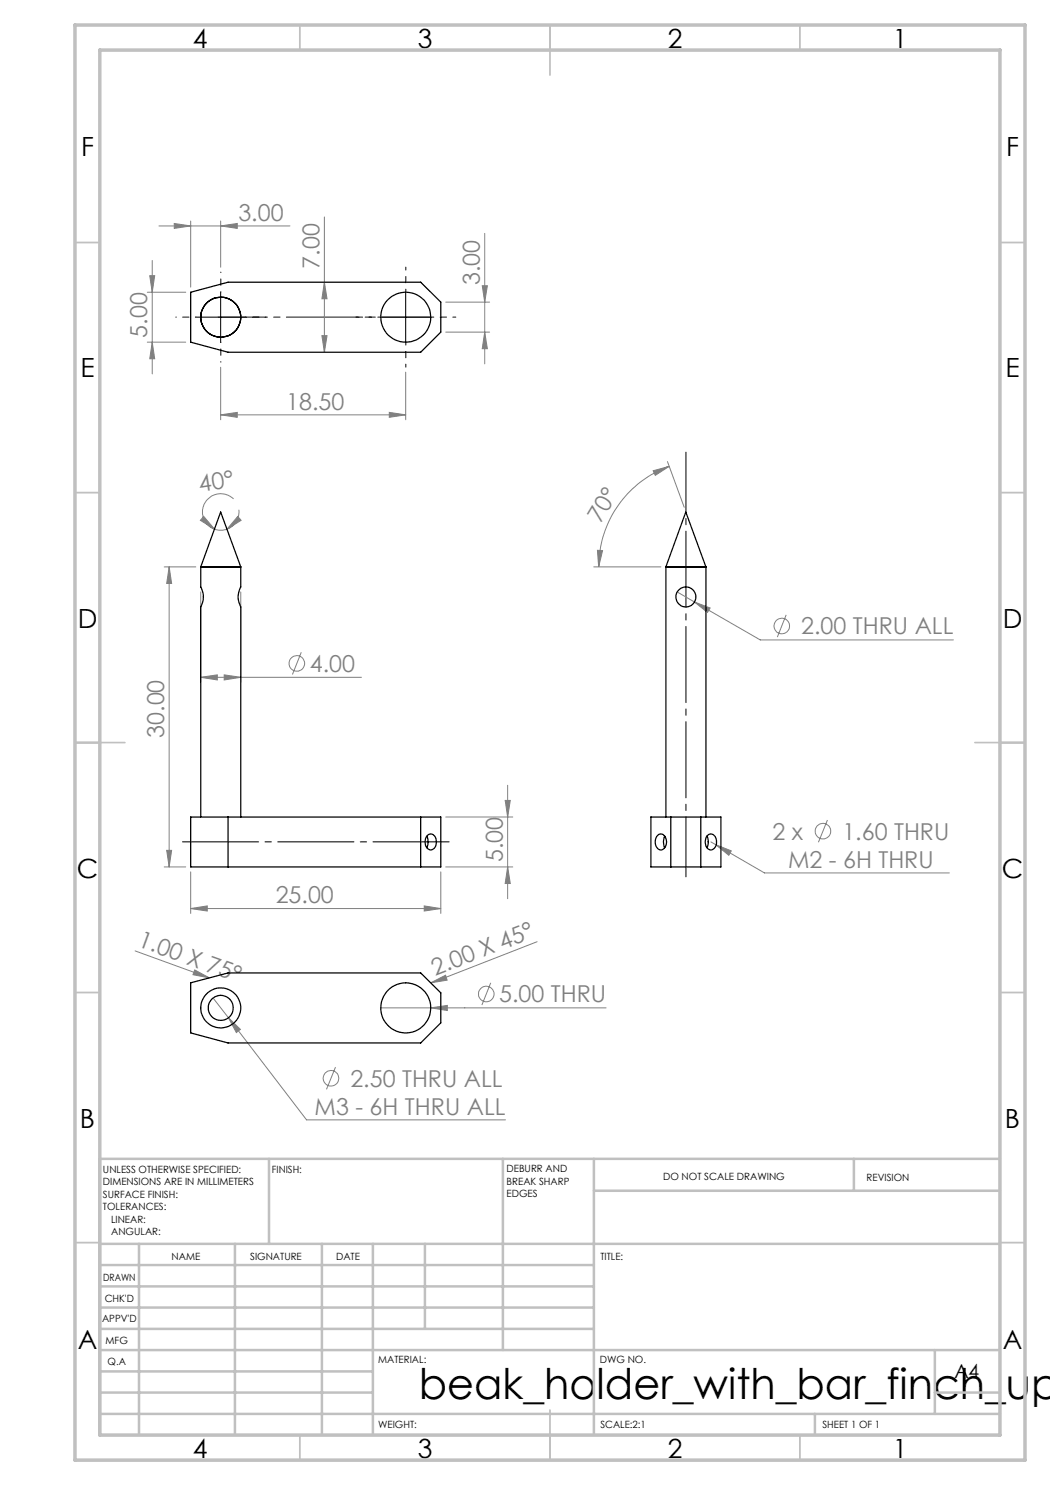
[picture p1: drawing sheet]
<svg xmlns="http://www.w3.org/2000/svg" width="210mm" height="297mm" viewBox="0 0 210 297" stroke-linecap="round" stroke-linejoin="round" font-family="sans-serif">
<g fill="none" stroke="#808080" stroke-width=".2">
<path d="M29.5 58.5h7.6M30 55.1h.9l-.5 3.4zM30.4 52.1v22.7M31.8 45.2h26.2M34.9 44.7l3.2 .5-3.2 .5zM38.1 44.2v13.2M44.1 45.2l3.3-.5v1zM44.1 44.2v9.2M64.9 56.4l.5 3.4h-1zM64.9 43.4v27M96.4 57.1h1.1l-.6 3.3zM96.9 46.7v26.1"/>
<path d="M29.5 68.4h7.6M30.4 68.4l.5 3.4h-.9zM44.1 73.4v10.6M64.4 67.1h1l-.5 3.3zM81.1 74.4v9.6M89.1 60.4h8.8M89.1 66.4h8.8M96.9 66.4l.6 3.3h-1.1zM44.1 83l3.3-.5v1zM44.1 83h37M46.7 99.8a3.7 3.7 0 0 0-5.6 .7 3.7 3.7 0 0 0 1.8 5.3M77.9 82.5l3.2 .5-3.2 .5z"/>
<path d="M130.6 94.2l3.2-.9-2.7 1.8zM133.5 92.3l3.3 9.2M133.8 93.3a21.4 21.4 0 0 0-14.1 20.1M32.8 113.4h6.4M33.8 113.4v60M33.8 113.4l.5 3.3h-1zM40.1 118.4v18.1M40.7 103.3l2.2 2.5-2.8-1.7zM42.9 105.8a3.8 3.8 0 0 0 2.5 0M47.6 103.3l.6 .8-2.8 1.7zM47.8 101.9a3.6 3.6 0 0 1-2.4 3.9M48.2 118.4v18.1"/>
<path d="M118.7 113.4h13.5M119.5 110.1h1l-.8 3.3zM135.4 118.4l3.5 2M40.1 135.5l3.4-.5v1zM40.1 135.5h32.2M44.8 135l3.4 .5-3.4 .5zM60.3 130.5l-1.8 4.4M138.9 120.4l3.1 1.2-.5 .9zM138.9 120.4l13.1 7.6h38.7M157.2 123l-1.7 4.4M101.5 157.1v22.6M32.8 173.4h4.3"/>
<path d="M33.3 170.1h1l-.5 3.3zM38.1 174.4v8.3M88.2 174.4v8.3M89.1 173.4h13.5M89.1 163.4h13.5M101 160.1h1.1l-.6 3.3zM101.5 173.4l.6 3.3h-1.1zM142.2 168.4l1 .5M143.2 168.9l3.1 1.3-.5 .9zM143.2 168.9l9.7 5.7h37M165.5 164l-1.8 4.4M27 190.2l14.9 5.4"/>
<path d="M38.1 181.7l3.4-.5v1zM38.1 181.7h50.1M38.9 194l3 1.6-3.3-.7zM42.6 199.6l3.1 3.9M84.8 181.2l3.4 .5-3.4 .5zM86.1 196.6l3-1.6 .3 1zM98.1 196.6l-1.7 4.4M107.4 188.3l-21.3 8.3M45.7 203.5l2.4 2.4-.8 .6zM45.7 203.5l15.6 20.5h39.8M67.1 213.4l-1.8 4.5M76.2 201.6h45"/>
<path d="M86.1 201.6l3.4-.5v1z"/>
<circle cx="59.4" cy="132.7" r="1.56"/>
<circle cx="156.3" cy="125.2" r="1.56"/>
<circle cx="164.6" cy="166.2" r="1.56"/>
<circle cx="97.2" cy="198.8" r="1.56"/>
<circle cx="66.2" cy="215.7" r="1.56"/>
</g>
<path d="M36.2 168.4h54" fill="none" stroke="#000" stroke-width=".2" stroke-dasharray="15.2 1.3 1.3 1.3" stroke-dashoffset="-.3"/>
<path d="M43.6 63.4h42.6" fill="none" stroke="#000" stroke-width=".2" stroke-dasharray="15.2 1.3 1.3 1.3" stroke-dashoffset="5.4"/>
<path d="M81.2 58.4v-5M76.2 63.4h-5M81.2 68.4v5M86.2 63.4h5" fill="none" stroke="#000" stroke-width=".2" stroke-dasharray="15.2 1.3 1.3 1.3" stroke-dashoffset="14.6"/>
<path d="M44.2 58.4v-4M39.2 63.4h-4M44.2 68.4v4M49.2 63.4h4" fill="none" stroke="#000" stroke-width=".2" stroke-dasharray="15.2 1.3 1.3 1.3" stroke-dashoffset="15.1"/>
<path d="M137.2 90.4v85" fill="none" stroke="#000" stroke-width=".2" stroke-dasharray="15.2 1.3 1.3 1.3" stroke-dashoffset="3.2"/>
<path d="M44.1 58.5v9.9M81.1 58.5v9.9M39.2 63.4h9.9M76.2 63.4h9.9" fill="none" stroke="#000" stroke-width=".2"/>
<g fill="none" stroke="#c0c0c0" stroke-width=".35">
<path d="M60 5v5M110 5v10M160 5v5M15 48.5h5M200 48.5h5M15 98.5h5M200 98.5h5M15 148.5h10M195 148.5h10M15 198.5h5M200 198.5h5M15 248.5h5"/>
<path d="M200 248.5h5M60 287v5M110 282v10M160 287v5"/>
</g>
<g fill="none" stroke="#c0c0c0" stroke-width=".5">
<path d="M53.8 231.8v17M100.6 231.8v38.2M118.8 231.8v55.2M118.8 238.2h81.2M170.8 231.8v6.4M200 231.8h-180v55.2M20 248.8h180M20 257.3h98.8M20 253h98.8M27.8 248.8v38.2M47 248.8v38.2M64.4 248.8v38.2"/>
<path d="M74.6 248.8v38.2M85 248.8v17M20 265.8h98.8M20 261.5h98.8M20 278.5h54.6M20 274.3h54.6M20 270h180M187 278.5h13M187 270v12.8M20 282.8h180M163 282.8v4.2"/>
</g>
<path d="M15 5h190v287h-190zM20 10h180v277h-180z" fill="none" stroke="#c0c0c0" stroke-width=".7"/>
<g fill="#808080">
<path d="M38.9 194l3 1.6-3.3-.7z"/>
<path d="M86.1 196.6l3-1.6 .3 1z"/>
<path d="M44.1 45.2l3.3-.5v1zM34.9 44.7l3.2 .5-3.2 .5z"/>
<path d="M38.1 181.7l3.4-.5v1zM84.8 181.2l3.4 .5-3.4 .5zM40.1 135.5l3.4-.5v1zM44.8 135l3.4 .5-3.4 .5zM44.1 83l3.3-.5v1zM77.9 82.5l3.2 .5-3.2 .5zM143.2 168.9l2.6 2.2 .5-.9zM138.9 120.4l2.6 2.1 .5-.9zM45.7 203.5l1.6 3 .8-.6zM86.1 201.6l3.4 .5v-1z"/>
<path d="M40.7 103.3l2.2 2.5-2.8-1.7zM47.6 103.3l.6 .8-2.8 1.7z"/>
<path d="M130.6 94.2l3.2-.9-2.7 1.8zM119.5 110.1h1l-.8 3.3z"/>
<path d="M101.5 173.4l.6 3.3h-1.1zM101 160.1h1.1l-.6 3.3z"/>
<path d="M33.8 113.4l.5 3.3h-1zM33.3 170.1h1l-.5 3.3zM30 55.1h.9l-.5 3.4zM30.4 68.4l.5 3.4h-.9zM96.4 57.1h1.1l-.6 3.3zM96.9 66.4l.6 3.3h-1.1zM64.9 56.4l.5 3.4h-1zM64.4 67.1h1l-.5 3.3z"/>
</g>
<g fill="none" stroke="#000" stroke-width=".25">
<path d="M38.1 58.5l7.5-2.1h38.5l4.1 4v6l-4.1 4h-38.5l-7.5-2zM40.1 113.4h8.1M40.1 113.4v4a4 4 0 0 1 0 4v42M40.1 113.4l4-11 4.1 11M48.2 113.4v4a3.9 3.9 0 0 0 0 4v42M133.2 113.4h8M133.2 113.4v50M133.2 113.4l4-11 4 11M141.2 113.4v50M38.1 163.4h50.1v10h-50.1zM45.6 163.4v10M84.1 163.4v10"/>
<path d="M85.3 167.2a1.07 1.07 0 0 1 1.3-.3 1.07 1.07 0 0 1 .6 1.2 1.4 1.4 0 0 1-1.3 1.9 1.83 1.83 0 0 1-.6-2.8zM85.4 167.2l.1 .2a3 3 0 0 1-.1 2.1M130.2 163.4h14v10h-14zM131.4 167.2a1 1 0 0 1 1.1-.4 1 1 0 0 1 .7 1 1.52 1.52 0 0 1-1.3 2.2 1.86 1.86 0 0 1-.5-2.8zM133 167.2l-.3 1.2 .3 1.1M134.2 163.4v10M140.2 163.4v10M141.4 167.2a1.03 1.03 0 0 1 1.1-.4 1.03 1.03 0 0 1 .7 1 1.52 1.52 0 0 1-1.2 2.2 1.89 1.89 0 0 1-.6-2.8zM141.4 167.2a2.72 2.72 0 0 1 0 2.3M38.1 196.6l7.5-2h38.5l4.1 4v6l-4.1 4h-38.5l-7.5-2z"/>
<circle cx="44.2" cy="63.4" r="4"/>
<circle cx="81.1" cy="63.4" r="5"/>
<circle cx="137.2" cy="119.4" r="1.99"/>
<circle cx="44.1" cy="201.6" r="4"/>
<circle cx="44.1" cy="201.6" r="2.51"/>
<circle cx="81.1" cy="201.6" r="5"/>
</g>
<text font-size="8.5" x="83.8" y="279.7">beak_holder_with_bar_finch_up</text>
<g font-size="5.3">
<text x="38.5" y="9.5">4</text>
<text x="83.5" y="9.5">3</text>
<text x="133.6" y="9.5">2</text>
<text x="178.6" y="9.5">1</text>
<text x="16.2" y="31.3">F</text>
<text x="201.2" y="31.3">F</text>
<text x="16.1" y="75.5">E</text>
<text x="201.1" y="75.5">E</text>
<text x="15.5" y="125.5">D</text>
<text x="200.5" y="125.5">D</text>
<text x="15.4" y="175.5">C</text>
<text x="200.4" y="175.5">C</text>
<text x="16" y="225.5">B</text>
<text x="201" y="225.5">B</text>
<text x="15.5" y="269.8">A</text>
<text x="200.5" y="269.8">A</text>
<text x="38.5" y="291.5">4</text>
<text x="83.5" y="291.5">3</text>
<text x="133.6" y="291.5">2</text>
<text x="178.6" y="291.5">1</text>
</g>
<g font-size="4.7" fill="#808080">
<text x="47.7" y="44.2">3.00</text>
<text x="63.9" y="53.7" transform="rotate(-90 63.9 53.7)">7.00</text>
<text x="96" y="57" transform="rotate(-90 96 57)">3.00</text>
<text x="29.4" y="67.6" transform="rotate(-90 29.4 67.6)">5.00</text>
<text x="57.3" y="81.9">18.50</text>
<text x="40" y="98.3" transform="rotate(-9 40 98.3)">40°</text>
<text x="120.1" y="104.9" transform="rotate(-59 120.1 104.9)">70°</text>
<text x="160.2" y="126.9">2.00 THRU ALL</text>
<text x="62" y="134.4">4.00</text>
<text x="32.8" y="147.6" transform="rotate(-90 32.8 147.6)">30.00</text>
<text x="154.5" y="167.9">2 x</text>
<text x="168.5" y="167.9">1.60 THRU</text>
<text x="100.5" y="172.5" transform="rotate(-90 100.5 172.5)">5.00</text>
<text x="157.6" y="173.5">M2 - 6H THRU</text>
<text x="55.1" y="180.7">25.00</text>
<text x="27.4" y="189.2" transform="rotate(20 27.4 189.2)">1.00 X 75°</text>
<text x="87" y="195.2" transform="rotate(-21 87 195.2)">2.00 X 45°</text>
<text x="99.8" y="200.5">5.00 THRU</text>
<text x="70.1" y="217.4">2.50 THRU ALL</text>
<text x="62.9" y="223">M3 - 6H THRU ALL</text>
</g>
<text font-size="3.9" x="190.9" y="275.5">A4</text>
<g font-size="2">
<text x="20.6" y="234.6">UNLESS OTHERWISE SPECIFIED:</text>
<text x="20.6" y="237.1">DIMENSIONS ARE IN MILLIMETERS</text>
<text x="20.6" y="239.6">SURFACE FINISH:</text>
<text x="54.4" y="234.6">FINISH:</text>
<text x="101.3" y="234.5">DEBURR AND</text>
<text x="101.3" y="237">BREAK SHARP</text>
<text x="101.3" y="239.5">EDGES</text>
<text x="132.6" y="236">DO NOT SCALE DRAWING</text>
<text x="173.3" y="236.2">REVISION</text>
<text x="20.6" y="242.1">TOLERANCES:</text>
<text x="22.2" y="244.6">LINEAR:</text>
<text x="22.2" y="247.1">ANGULAR:</text>
<text x="34.3" y="252">NAME</text>
<text x="50" y="251.9">SIGNATURE</text>
<text x="67.2" y="251.9">DATE</text>
<text x="120.1" y="251.9">TITLE:</text>
<text x="20.6" y="256.1">DRAWN</text>
<text x="20.9" y="260.3">CHK'D</text>
<text x="20.4" y="264.4">APPV'D</text>
<text x="21.1" y="268.8">MFG</text>
<text x="21.5" y="273">Q.A</text>
<text x="75.6" y="272.5">MATERIAL:</text>
<text x="120" y="272.5">DWG NO.</text>
<text x="75.6" y="285.5">WEIGHT:</text>
<text x="120.1" y="285.6">SCALE:2:1</text>
<text x="164.5" y="285.6">SHEET 1 OF 1</text>
</g>
</svg>
